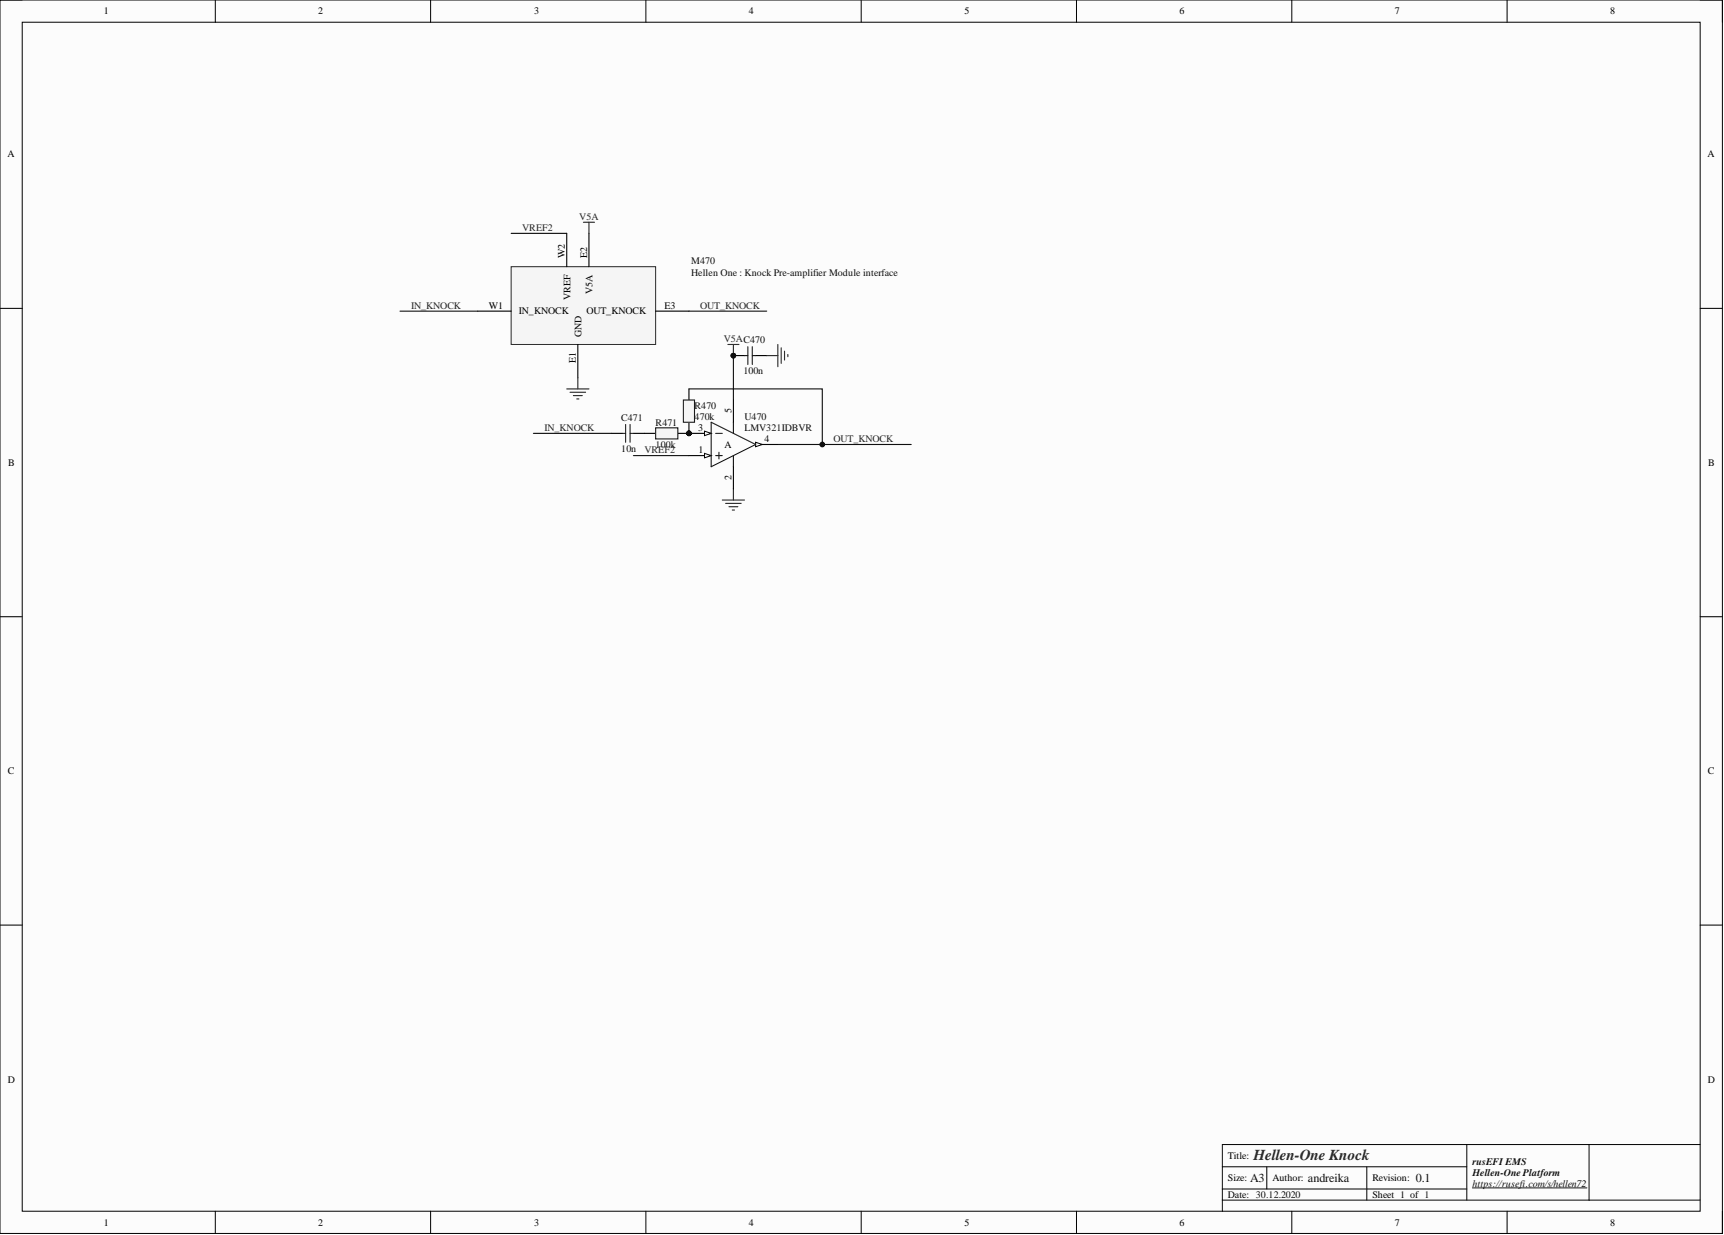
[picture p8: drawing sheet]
<svg xmlns="http://www.w3.org/2000/svg" width="393mm" height="282mm" viewBox="0 0 393 282" stroke-linecap="round" stroke-linejoin="round" font-family="sans-serif">
<path d="M0 0h393v281.5h-393z" fill-rule="evenodd" fill="#fcfcfc"/>
<path d="M0 0h393v281.5h-393z" fill="none" stroke="#000" stroke-width=".23"/>
<path d="M5.1 5.1h382.8v271.3h-382.8z" fill-rule="evenodd" fill="#fcfcfc"/>
<g fill="none" stroke="#000" stroke-width=".23">
<path d="M0 0h5.1M5.1 5.1h382.8v271.3h-382.8zM49.1 0v5.1M98.2 0v5.1M147.4 0v5.1M196.5 0v5.1M245.6 0v5.1M294.7 0v5.1M343.9 0v5.1M387.9 0h5.1v5.1M0 70.4h5.1M387.9 70.4h5.1"/>
<path d="M0 140.8h5.1M387.9 140.8h5.1M0 211.1h5.1M387.9 211.1h5.1M49.1 276.4v5.1M98.2 276.4v5.1M147.4 276.4v5.1M196.5 276.4v5.1M245.6 276.4v5.1M278.9 266.3h55.8M278.9 273.9h109M278.9 271.4h55.8"/>
<path d="M289 266.3v5.1M294.7 276.4v5.1M311.8 266.3v7.6M334.7 261.2v12.7M343.9 276.4v5.1M362.6 261.2v12.7M387.9 261.2h-109v15.2M393 276.4v5.1"/>
</g>
<path d="M335.9 271.1h26.2" fill="none" stroke="#0e0e0e" stroke-width=".23"/>
<path d="M164.8 114.1h5.1M165.6 114.9h3.5M166.3 115.7h2M167.1 116.4h.5M167.3 111.6v2.5" fill="none" stroke="#262626" stroke-width=".25"/>
<circle cx="157.2" cy="98.9" r=".51" fill="#0e0e0e"/>
<circle cx="157.2" cy="98.9" r=".51" fill="none" stroke="#0e0e0e" stroke-width=".23"/>
<path d="M147.1 98.9h2.5M154.7 98.9h2.5" fill="none" stroke="#000" stroke-width=".25"/>
<circle cx="157.2" cy="98.9" r=".51" fill="#0e0e0e"/>
<circle cx="157.2" cy="98.9" r=".51" fill="none" stroke="#0e0e0e" stroke-width=".23"/>
<path d="M149.6 97.6h5.1v2.6h-5.1z" fill-rule="evenodd" fill="#f5f5f5"/>
<path d="M149.6 97.6h5.1v2.6h-5.1z" fill="none" stroke="#1c1c1c" stroke-width=".25"/>
<circle cx="167.3" cy="81.2" r=".51" fill="#0e0e0e"/>
<circle cx="167.3" cy="81.2" r=".51" fill="none" stroke="#0e0e0e" stroke-width=".23"/>
<path d="M167.3 81.2h2.6" fill="none" stroke="#000" stroke-width=".25"/>
<circle cx="167.3" cy="81.2" r=".51" fill="#0e0e0e"/>
<circle cx="167.3" cy="81.2" r=".51" fill="none" stroke="#0e0e0e" stroke-width=".23"/>
<path d="M172.4 81.2h2.5" fill="none" stroke="#000" stroke-width=".25"/>
<path d="M170.6 79.1v4.1M171.6 79.1v4.1M169.9 81.2h.7M171.6 81.2h.8" fill="none" stroke="#1c1c1c" stroke-width=".25"/>
<circle cx="157.2" cy="98.9" r=".51" fill="#0e0e0e"/>
<circle cx="157.2" cy="98.9" r=".51" fill="none" stroke="#0e0e0e" stroke-width=".23"/>
<path d="M157.2 98.9h5.1" fill="none" stroke="#000" stroke-width=".25"/>
<path d="M160.7 98.4l1.6 .5-1.6 .5z" fill="#fbfbfb"/>
<path d="M160.7 98.4l1.6 .5-1.6 .5z" fill="none" stroke="#000" stroke-width=".23"/>
<circle cx="157.2" cy="98.9" r=".51" fill="#0e0e0e"/>
<circle cx="157.2" cy="98.9" r=".51" fill="none" stroke="#0e0e0e" stroke-width=".23"/>
<path d="M157.2 104h5.1" fill="none" stroke="#000" stroke-width=".25"/>
<path d="M160.7 103.5l1.6 .5-1.6 .5z" fill="#fbfbfb"/>
<path d="M160.7 103.5l1.6 .5-1.6 .5z" fill="none" stroke="#000" stroke-width=".23"/>
<path d="M172.4 101.4h5.1" fill="none" stroke="#000" stroke-width=".25"/>
<path d="M172.4 100.9l1.5 .5-1.5 .6z" fill="#fbfbfb"/>
<path d="M172.4 100.9l1.5 .5-1.5 .6z" fill="none" stroke="#000" stroke-width=".23"/>
<path d="M162.3 96.4l10.1 5-10.1 5.1zM163.3 98.9h1.5M167.3 96.4v2.5M163.3 104h1.5M164 103.2v1.5M167.3 104v2.5" fill="none" stroke="#1c1c1c" stroke-width=".25"/>
<path d="M167.3 91.3v5.1M167.3 106.5v5.1" fill="none" stroke="#000" stroke-width=".25"/>
<path d="M166.1 78.6h2.5M167.3 78.6v2.6M177.5 78.6v5.1M178.2 79.4v3.5M174.9 81.2h2.6M179 80.1v2.1M179.8 80.9v.5" fill="none" stroke="#262626" stroke-width=".25"/>
<circle cx="167.3" cy="81.2" r=".51" fill="#0e0e0e"/>
<circle cx="167.3" cy="81.2" r=".51" fill="none" stroke="#0e0e0e" stroke-width=".23"/>
<circle cx="157.2" cy="98.9" r=".51" fill="#0e0e0e"/>
<circle cx="157.2" cy="98.9" r=".51" fill="none" stroke="#0e0e0e" stroke-width=".23"/>
<path d="M157.2 96.4v2.5" fill="none" stroke="#000" stroke-width=".25"/>
<circle cx="157.2" cy="98.9" r=".51" fill="#0e0e0e"/>
<circle cx="157.2" cy="98.9" r=".51" fill="none" stroke="#0e0e0e" stroke-width=".23"/>
<path d="M157.2 88.8v2.5" fill="none" stroke="#000" stroke-width=".25"/>
<path d="M155.9 91.3h2.6v5.1h-2.6z" fill-rule="evenodd" fill="#f5f5f5"/>
<path d="M155.9 91.3h2.6v5.1h-2.6z" fill="none" stroke="#1c1c1c" stroke-width=".25"/>
<path d="M144.5 104h12.7M177.5 101.4h30.4" fill="none" stroke="#0e0e0e" stroke-width=".25"/>
<circle cx="187.6" cy="101.4" r=".51" fill="#0e0e0e"/>
<circle cx="187.6" cy="101.4" r=".51" fill="none" stroke="#0e0e0e" stroke-width=".23"/>
<path d="M167.3 81.2v10.1" fill="none" stroke="#0e0e0e" stroke-width=".25"/>
<circle cx="167.3" cy="81.2" r=".51" fill="#0e0e0e"/>
<circle cx="167.3" cy="81.2" r=".51" fill="none" stroke="#0e0e0e" stroke-width=".23"/>
<path d="M157.2 88.8h30.4v12.6" fill="none" stroke="#0e0e0e" stroke-width=".25"/>
<circle cx="187.6" cy="101.4" r=".51" fill="#0e0e0e"/>
<circle cx="187.6" cy="101.4" r=".51" fill="none" stroke="#0e0e0e" stroke-width=".23"/>
<path d="M139.4 98.9h2.6M144.5 98.9h2.6" fill="none" stroke="#000" stroke-width=".25"/>
<path d="M142 98.9h.7M142.7 96.9v4M143.8 96.9v4M143.8 98.9h.7" fill="none" stroke="#1c1c1c" stroke-width=".25"/>
<path d="M121.7 98.9h17.7" fill="none" stroke="#0e0e0e" stroke-width=".25"/>
<path d="M116.6 60.9h33v17.7h-33z" fill-rule="evenodd" fill="#f5f5f5"/>
<path d="M116.6 60.9h33v17.7h-33z" fill="none" stroke="#262626" stroke-width=".23"/>
<path d="M129.3 53.3v7.6M134.4 53.3v7.6M109 71h7.6M131.8 78.6v7.6M149.6 71h7.6" fill="none" stroke="#000" stroke-width=".25"/>
<path d="M116.6 53.3h12.7M91.3 71h17.7M157.2 71h17.7" fill="none" stroke="#0e0e0e" stroke-width=".25"/>
<path d="M133.1 50.7h2.5M134.4 50.7v2.6M129.3 88.8h5.1M130.1 89.5h3.5M130.8 90.3h2.1M131.6 91h.5M131.8 86.2v2.6" fill="none" stroke="#262626" stroke-width=".25"/>
<text font-size="3.5" fill="#262626" x="286" y="264.7">Hellen-One Knock</text>
<g font-size="2.8" fill="#0e0e0e">
<text x="285.2" y="269.8">A3</text>
<text x="298.4" y="269.8">andreika</text>
<text x="323" y="269.8">0.1</text>
</g>
<g font-size="2.3">
<text x="23.7" y="3.3">1</text>
<text x="72.6" y="3.3">2</text>
<text x="121.9" y="3.3">3</text>
<text x="170.9" y="3.3">4</text>
<text x="220.1" y="3.3">5</text>
<text x="269.1" y="3.3">6</text>
<text x="318.3" y="3.3">7</text>
<text x="367.4" y="3.3">8</text>
<text x="1.7" y="35.9">A</text>
<text x="389.6" y="35.9">A</text>
<text x="128.9" y="58.8" transform="rotate(-90 128.9 58.8)">W2</text>
<text x="134" y="58.8" transform="rotate(-90 134 58.8)">E2</text>
<text x="111.6" y="70.5">W1</text>
<text x="118.4" y="71.8">IN_KNOCK</text>
<text x="130.1" y="68.4" transform="rotate(-90 130.1 68.4)">VREF</text>
<text x="133.8" y="71.8">OUT_KNOCK</text>
<text x="135.2" y="67" transform="rotate(-90 135.2 67)">V5A</text>
<text x="151.6" y="70.5">E3</text>
<text x="132.7" y="76.8" transform="rotate(-90 132.7 76.8)">GND</text>
<text x="131.4" y="82.9" transform="rotate(-90 131.4 82.9)">E1</text>
<text x="166.9" y="94.3" transform="rotate(-90 166.9 94.3)">5</text>
<text x="159.3" y="98.4">3</text>
<text x="174.4" y="100.9">4</text>
<text x="1.9" y="106.4">B</text>
<text x="159.4" y="103.5">1</text>
<text x="165.3" y="102.2">A</text>
<text x="389.8" y="106.4">B</text>
<text x="166.9" y="109.6" transform="rotate(-90 166.9 109.6)">2</text>
<text x="1.8" y="176.7">C</text>
<text x="389.7" y="176.7">C</text>
<text x="1.8" y="247.1">D</text>
<text x="389.7" y="247.1">D</text>
<text x="280.2" y="264.5">Title:</text>
<text x="280.2" y="269.6">Size:</text>
<text x="290.3" y="269.6">Author:</text>
<text x="313.1" y="269.6">Revision:</text>
<text x="280.2" y="273.4">Date: 30.12.2020</text>
<text x="313.1" y="273.4">Sheet 1 of 1</text>
<text x="23.7" y="279.7">1</text>
<text x="72.6" y="279.7">2</text>
<text x="121.9" y="279.7">3</text>
<text x="170.9" y="279.7">4</text>
<text x="220.1" y="279.7">5</text>
<text x="269.1" y="279.7">6</text>
<text x="318.3" y="279.7">7</text>
<text x="367.4" y="279.7">8</text>
</g>
<g font-size="2.3" fill="#262626">
<text x="119.2" y="52.8">VREF2</text>
<text x="132.2" y="50.2">V5A</text>
<text x="93.8" y="70.5">IN_KNOCK</text>
<text x="159.7" y="70.5">OUT_KNOCK</text>
<text x="165.1" y="78.1">V5AC470</text>
<text x="124.2" y="98.4">IN_KNOCK</text>
<text x="190.2" y="100.9">OUT_KNOCK</text>
<text x="147.1" y="103.5">VREF2</text>
</g>
<g font-size="2.3" fill="#0e0e0e">
<text x="157.7" y="60.4">M470</text>
<text x="157.7" y="62.9">Hellen One : Knock Pre-amplifier Module interface</text>
<text x="169.6" y="85.5">100n</text>
<text x="158.5" y="93.3">R470</text>
<text x="158.5" y="95.9">470k</text>
<text x="169.9" y="95.9">U470</text>
<text x="141.7" y="96.1">C471</text>
<text x="149.6" y="97.1">R471</text>
<text x="169.9" y="98.4">LMV321IDBVR</text>
<text x="141.7" y="103.2">10n</text>
<text x="149.6" y="102.2">100k</text>
<text x="335.9" y="268.4">Hellen-One Platform</text>
<text x="335.9" y="265.9">rusEFI EMS</text>
<text x="335.9" y="270.9">https://rusefi.com/s/hellen72</text>
</g>
</svg>
